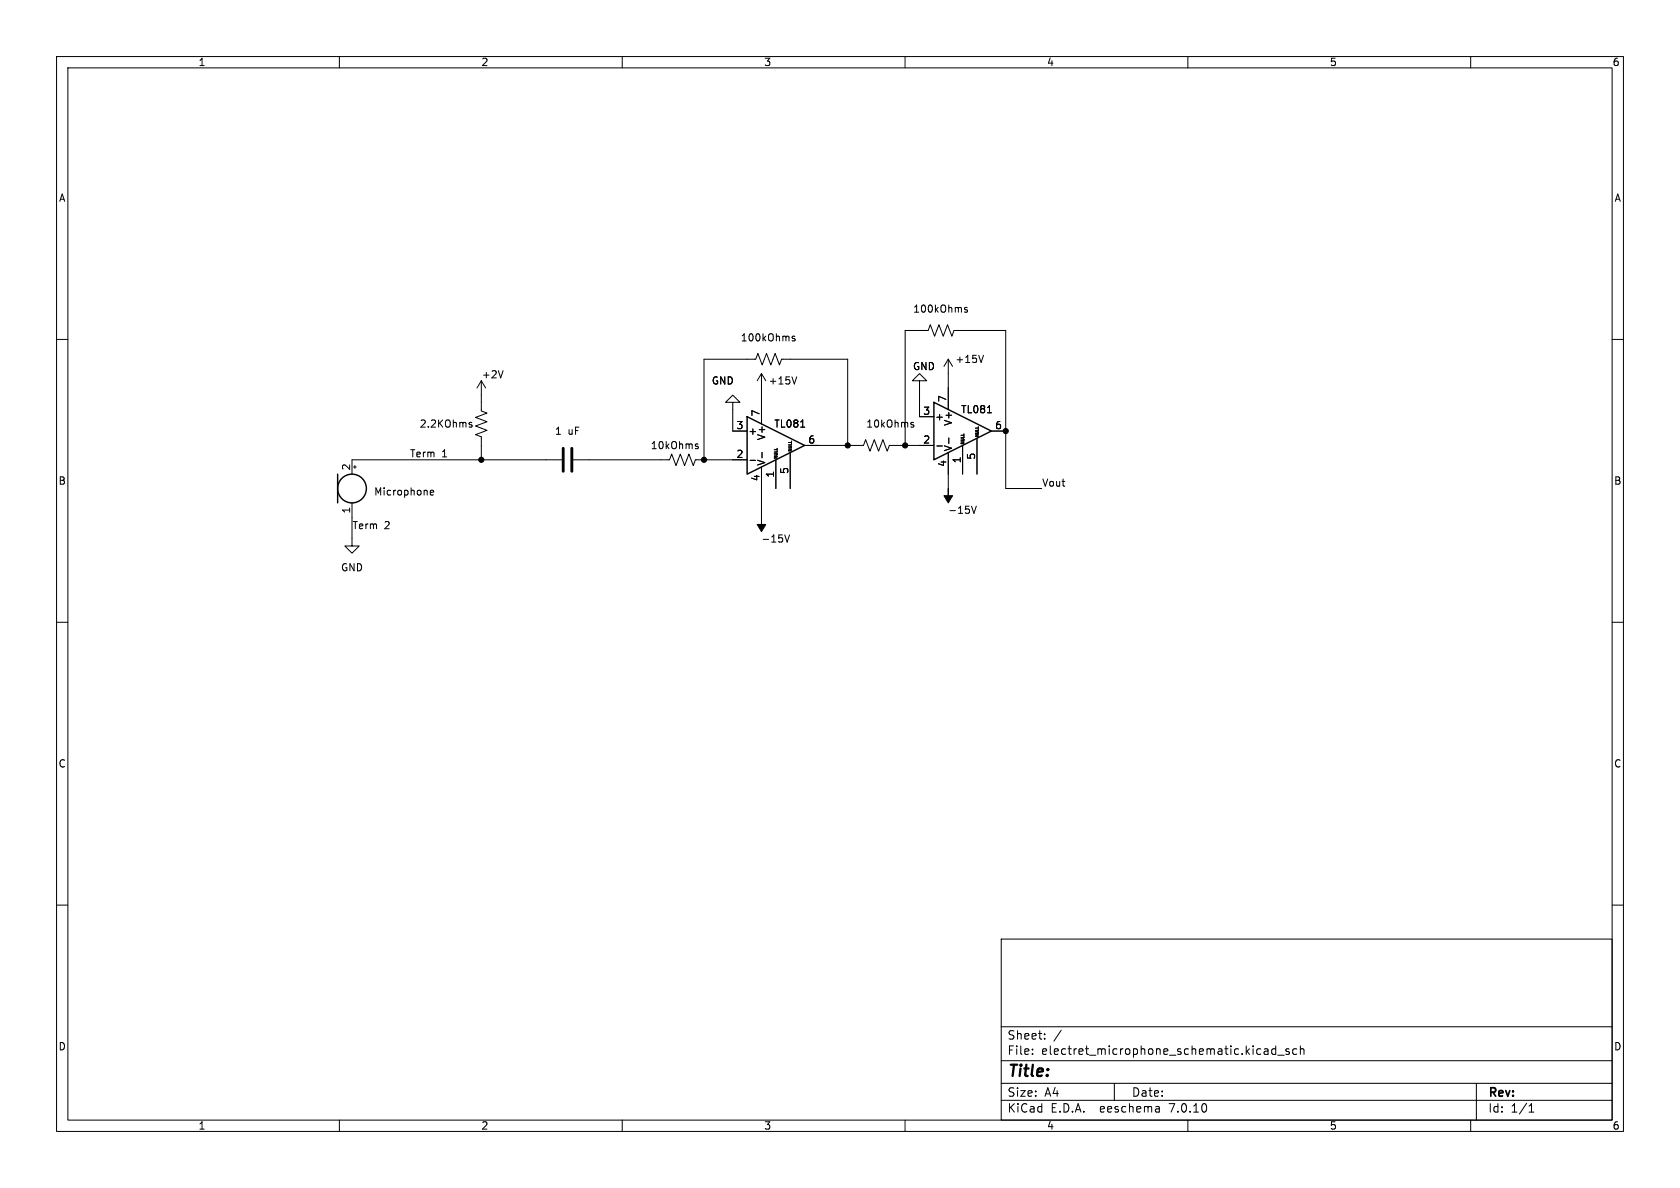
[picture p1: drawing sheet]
<svg xmlns="http://www.w3.org/2000/svg" width="297mm" height="210mm" viewBox="0 0 297 210" stroke-linecap="round" stroke-linejoin="round" font-family="sans-serif">
<g fill="none" stroke="#000" stroke-width=".18">
<path d="M10 10h277v190h-277zM12 12h273v186h-273zM60 10v2M110 10v2M160 10v2M210 10v2M260 10v2M10 60h2M140.5 59.5l-.3-.1-.2 .2 .1 .2 .4 .1v.3h-.5M171 54.4l-.3-.1-.2 .2 .1 .2 .4 .1v.3h-.5M285 60h2M83 75l.4 .1 .1 .2-.2 .2-.4-.1"/>
<path d="M83 74.7h.4M85.1 67.3v5.3l1 .4-2 .8 2 .7-2 .8 2 .8-2 .7 1 .4v4.1M85.1 67.3l-.8 1.3M85.1 67.3l.8 1.3M88.9 65.5l-.4 1.3M123 78.8l.5 .3-.1 .2h-.4M123 78.5h.4M129.5 71.1h1.3l-1.3-1.2-1.2 1.2h1.2v5.1h2.6M134.6 66l-.7 1.3M134.6 66v8.9M134.6 66l.8 1.3M134.7 80v.9"/>
<path d="M140.8 66.6l-.4 1.3M141.5 75.5h.8M142.2 78.7h10.5l.3-1 .8 2.1 .8-2.1 .7 2.1 .8-2.1 .7 2.1 .4-1.1h7.9M149.9 78.7v-15.2h-11.7l-.4 1-.8-2-.7 2-.8-2-.8 2-.7-2-.4 1h-9.1v17.8M160 78.7v-20.3h4.1l.4-1 .7 2 .8-2 .8 2 .7-2 .8 2 .4-1h9.1v28h6.3M161.1 75l.5 .3-.1 .1-.4 .1M161.1 74.7h.4M162.6 67.3h1.2l-1.2-1.3-1.3 1.3h1.3v6.4h2.5M165.6 78.8h1M167.6 63.5l-.7 1.3M167.6 63.5v8.9M167.6 63.5l.8 1.3"/>
<path d="M167.7 77.4v1M170.2 78.7v5.1M172.7 77.5v6.3M173.9 62.8l-.5 1.3M174.6 73h.7M175.3 76.2h2.5M62.2 88.9v7.6h1.3l-1.3 1.3-1.2-1.3h1.2M62.5 82.6h.5M62.7 82.3v.5M76.1 87.1l.6-.1-.1-.3h-.3l-.2 .1v.7h.5M99.3 81.3h-37.1v2.5M101.3 81.3h17.1l.3-1 .8 2 .8-2 .7 2 .8-2 .8 2 .3-1h9.2"/>
<path d="M132.6 81.4h1M134.6 82.6v8.8M137.2 81.3v5.1M138.7 94.6l.5 1.2 .4-1.2M139.7 80v6.4M167.6 80v6.4M171.8 89.5l.4 1.2 .4-1.2M10 110h2M285 110h2M10 160h2M285 160h2M177 166h108v32h-108z"/>
<path d="M60 198v2M110 198v2M160 198v2M177 194.5h108M177 191.5h108M177 187.5h108M177 181.5h108M182.5 186.3v.1M182.5 185.5v.1M184.7 183.6v.1M184.7 182.8v.1M187.6 182.1l-1.3 2"/>
<path d="M197 191.5v3M204.9 195.7l.1 .9M205 196.5l-.2 .1M205 196h-.2M210 198v2M224 185.4l.2 .2v.8M224.2 186.3l-.2 .1M224.2 185.8h-.2M225.5 184.9v1.5M225.5 185.5l-.4-.1-.3 .3v.4l.2 .2h.5M225.9 186.5h1.1M227.9 185.5l-.4-.1-.2 .2 .1 .2 .5 .2v.3h-.6"/>
<path d="M229.2 185.5l-.4-.1-.3 .3v.4l.2 .2h.5M229.9 185.5l.2-.1 .4 .1v.9M229.9 184.9v1.5M260 198v2M261 191.5v6.5M270.3 196.6h.9M270.3 195.5l.4-.4v1.5"/>
</g>
<g fill="none" stroke="#000" stroke-width=".25">
<path d="M132.1 73.7l10.1 5-10.1 5.1zM165.1 71.1l10.2 5.1-10.2 5.1zM59.7 83.8v5.1"/>
<circle cx="62.2" cy="86.4" r="2.54"/>
</g>
<g fill="#000" stroke="#000" stroke-width=".18">
<path d="M134.6 91.4v1.3h.8l-.8 1.3-.7-1.3h.7zM167.6 86.4v1.2h.8l-.8 1.3-.7-1.3h.7z"/>
<circle cx="149.9" cy="78.7" r=".46"/>
<circle cx="160" cy="78.7" r=".46"/>
<circle cx="177.8" cy="76.2" r=".46"/>
<circle cx="85.1" cy="81.3" r=".46"/>
<circle cx="124.5" cy="81.3" r=".46"/>
</g>
<path d="M99.6 79.2v4.1M101.1 79.2v4.1" fill="none" stroke="#000" stroke-width=".51"/>
<text font-size="2.8" x="178" y="190.9">Title:</text>
<g font-size="2.1">
<text x="178" y="184">Sheet:</text>
<text x="178" y="186.7">File:</text>
<text x="184.1" y="186.7">electret_microphone_schematic.kicad_sch</text>
<text x="178" y="196.9">KiCad</text>
<text x="178" y="194.1">Size:</text>
<text x="184.7" y="194.1">A4</text>
<text x="185.7" y="196.9">E.D.A.</text>
<text x="194.6" y="196.9">eeschema</text>
<text x="200" y="194.1">Date:</text>
<text x="207" y="196.9">7.0.10</text>
<text x="263" y="194.3">Rev:</text>
<text x="263" y="196.9">Id:</text>
<text x="267.1" y="196.9">1/1</text>
</g>
<g font-size="1.8">
<text x="35" y="11.9">1</text>
<text x="85" y="11.9">2</text>
<text x="135" y="11.9">3</text>
<text x="185" y="11.9">4</text>
<text x="235" y="11.9">5</text>
<text x="285" y="11.9">6</text>
<text x="10.3" y="35.9">A</text>
<text x="285.3" y="35.9">A</text>
<text x="161.3" y="55.5">100kOhms</text>
<text x="130.9" y="60.6">100kOhms</text>
<text x="161.3" y="65.6">GND</text>
<text x="168.8" y="64.4">+15V</text>
<text x="85.1" y="67">+2V</text>
<text x="125.7" y="68.2">GND</text>
<text x="135.8" y="68.2">+15V</text>
<text x="167.4" y="71.2" transform="rotate(-90 167.4 71.2)">7</text>
<text x="74.1" y="75.8">2.2KOhms</text>
<text x="98" y="77.1">1</text>
<text x="100.4" y="77.1">uF</text>
<text x="130.1" y="75.9">3</text>
<text x="132.2" y="77.1">+</text>
<text x="134.4" y="73.7" transform="rotate(-90 134.4 73.7)">7</text>
<text x="135.5" y="77.9" transform="rotate(-90 135.5 77.9)">V+</text>
<text x="136.8" y="75.8">TL081</text>
<text x="153.1" y="75.8">10kOhms</text>
<text x="163.1" y="73.4">3</text>
<text x="165.2" y="74.5">+</text>
<text x="168.5" y="75.4" transform="rotate(-90 168.5 75.4)">V+</text>
<text x="169.8" y="73.3">TL081</text>
<text x="175.8" y="75.9">6</text>
<text x="62" y="83.3" transform="rotate(-90 62 83.3)">2</text>
<text x="72.4" y="80.9">Term</text>
<text x="78.1" y="80.9">1</text>
<text x="115" y="79.6">10kOhms</text>
<text x="130.1" y="81">2</text>
<text x="135.5" y="82.4" transform="rotate(-90 135.5 82.4)">V-</text>
<text x="139.4" y="83.9" transform="rotate(-90 139.4 83.9)">5</text>
<text x="142.8" y="78.5">6</text>
<text x="163.1" y="78.5">2</text>
<text x="167.4" y="82.6" transform="rotate(-90 167.4 82.6)">4</text>
<text x="168.5" y="79.9" transform="rotate(-90 168.5 79.9)">V-</text>
<text x="169.9" y="82" transform="rotate(-90 169.9 82)">1</text>
<text x="172.5" y="81.4" transform="rotate(-90 172.5 81.4)">5</text>
<text x="10.3" y="85.9">B</text>
<text x="66" y="87.8">Microphone</text>
<text x="134.4" y="85.2" transform="rotate(-90 134.4 85.2)">4</text>
<text x="136.9" y="84.5" transform="rotate(-90 136.9 84.5)">1</text>
<text x="184.1" y="86.1">Vout</text>
<text x="285.3" y="85.9">B</text>
<text x="62" y="90.9" transform="rotate(-90 62 90.9)">1</text>
<text x="62.2" y="93.6">Term</text>
<text x="67.9" y="93.6">2</text>
<text x="167.5" y="91">-15V</text>
<text x="60.2" y="101.2">GND</text>
<text x="134.5" y="96.1">-15V</text>
<text x="10.3" y="135.9">C</text>
<text x="285.3" y="135.9">C</text>
<text x="10.3" y="185.9">D</text>
<text x="285.3" y="185.9">D</text>
<text x="35" y="199.9">1</text>
<text x="85" y="199.9">2</text>
<text x="135" y="199.9">3</text>
<text x="185" y="199.9">4</text>
<text x="235" y="199.9">5</text>
<text x="285" y="199.9">6</text>
</g>
<g font-size=".7">
<text x="173.1" y="77.3" transform="rotate(-90 173.1 77.3)">NULL</text>
<text x="137.6" y="81.2" transform="rotate(-90 137.6 81.2)">NULL</text>
<text x="140.1" y="79.9" transform="rotate(-90 140.1 79.9)">NULL</text>
<text x="170.6" y="78.6" transform="rotate(-90 170.6 78.6)">NULL</text>
</g>
</svg>
